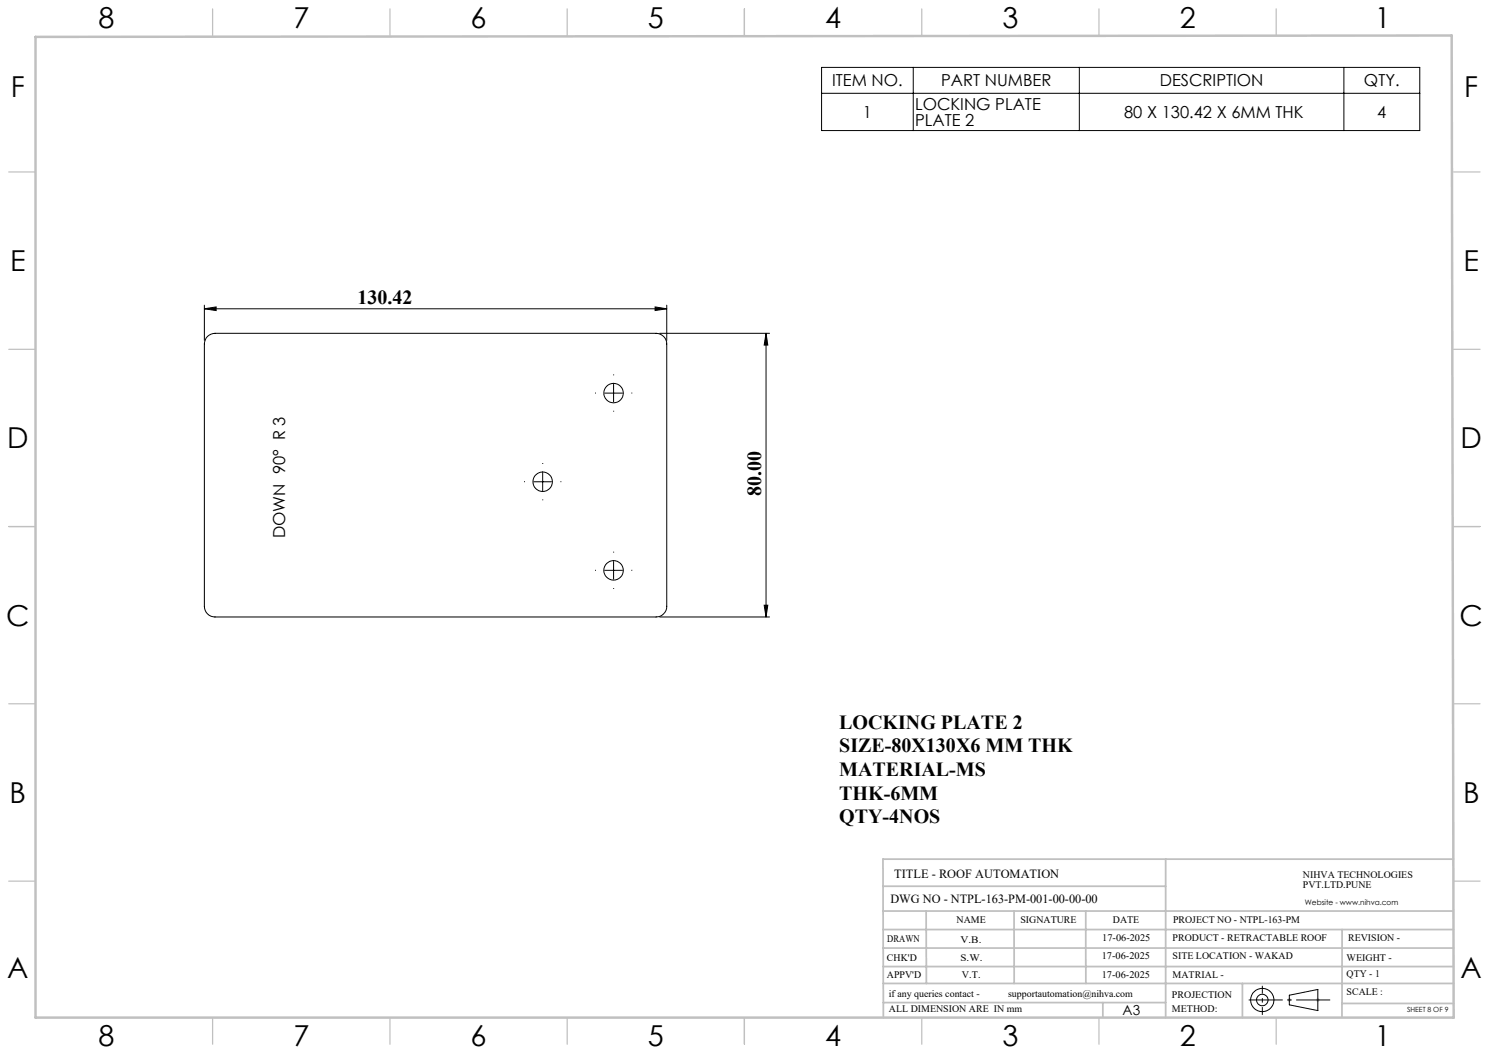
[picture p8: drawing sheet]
<svg xmlns="http://www.w3.org/2000/svg" width="420mm" height="297mm" viewBox="0 0 420 297" stroke-linecap="round" stroke-linejoin="round" font-family="sans-serif">
<g fill="none" stroke="#000" stroke-width=".28">
<path d="M231.7 19h168.8v17.8h-168.8zM257.6 19v17.8M304.4 19v17.8M379.1 19v17.8M231.7 26.3h168.8M57.6 87.1l3.4-.5v1zM57.6 86.1v9.9M57.6 87.1h130.5M58.5 94.9l1-.6 1.1-.3h124.5a3 3 0 0 1 3 3v74a3 3 0 0 1-3 3h-124.5a3 3 0 0 1-3-3v-74l.3-1.1zM184.8 86.6l3.3 .5-3.3 .5zM186.1 94h31M188.1 86.1v9.9"/>
<path d="M216.1 94l.5 3.3h-1.1zM216.1 94v80M170.6 110.9h5M173.1 108.4v5M150.6 135.9h5M153.1 133.4v5M173.1 158.4v5M170.6 160.9h5M186.1 174h31M215.5 170.7h1.1l-.5 3.3zM363.7 280.7l8-1.6v5.9l-8-1.6z"/>
<circle cx="173.1" cy="110.9" r="2.75"/>
<circle cx="153.1" cy="135.9" r="2.75"/>
<circle cx="173.1" cy="160.9" r="2.76"/>
<circle cx="356.1" cy="282.1" r="3.3"/>
<circle cx="356.1" cy="282.1" r="1.62"/>
</g>
<path d="M363.2 282h1M363.3 281.7l.7 .7M363.7 281.5v1.1M364 281.7l-.7 .7M371.2 282h1M371.4 281.7l.7 .7M371.7 281.5v1.1M372.1 281.7l-.7 .7" fill="none" stroke="#c0c0c0" stroke-width=".28"/>
<path d="M168.1 110.9h-.3M173.1 105.9v-.3M173.1 115.9v.2M178.1 110.9h.2M148.1 135.9h-.3M153.1 130.9v-.3M158.1 135.9h.2M153.1 140.9v.2M173.1 155.9v-.3M168.1 160.9h-.3M173.1 165.9v.2M178.1 160.9h.2" fill="none" stroke="#000" stroke-width=".28" stroke-dasharray="15.2 1.3 1.3 1.3" stroke-linecap="butt"/>
<path d="M352.2 282h23" fill="none" stroke="#000" stroke-width=".28" stroke-dasharray="15.2 1.3 1.3 1.3" stroke-dashoffset="5.7" stroke-linecap="butt"/>
<path d="M356.1 286.2v-8.2" fill="none" stroke="#000" stroke-width=".28" stroke-dasharray="15.2 1.3 1.3 1.3" stroke-dashoffset="13" stroke-linecap="butt"/>
<g fill="none" stroke="#c0c0c0" stroke-width=".35">
<path d="M60 2.5v7.5M110 2.5v7.5M160 2.5v7.5M210 2.5v7.5M260 2.5v7.5M310 2.5v7.5M360 2.5v7.5M2.5 48.5h7.5M410 48.5h7.5M2.5 98.5h7.5M410 98.5h7.5M2.5 148.5h7.5"/>
<path d="M410 148.5h7.5M2.5 198.5h7.5M410 198.5h7.5M2.5 248.5h7.5M410 248.5h7.5M60 287v7.5M110 287v7.5M160 287v7.5M210 287v7.5M260 287v7.5M310 287v7.5M360 287v7.5"/>
</g>
<g fill="none" stroke="#c0c0c0" stroke-width=".5">
<path d="M249.1 257h160.9M249.1 250h79.7M261.2 257l.1 20.4M286 257l.1 20.4M306.2 257l.1 20.4M328.8 242.3v44.8M410 242.3h-160.9l.1 44.7M249.1 272.6h160.9M249.1 267.4h160.9M249.1 262.2h160.9M249.1 277.4h160.9M350.4 277.4v9.6"/>
<path d="M378.6 262.2l-.1 24.8M249.2 282.8h79.6M311.1 282.8v4.2M378.5 283h31.5"/>
</g>
<path d="M10 10.4l399.5-.4 .5 277h-400z" fill="none" stroke="#c0c0c0" stroke-width=".7"/>
<g fill="#000">
<path d="M57.6 87.1l3.4-.5v1zM184.8 86.6l3.3 .5-3.3 .5z"/>
<path d="M216.1 94l.5 3.3h-1.1zM215.5 170.7h1.1l-.5 3.3z"/>
</g>
<g font-size="8.1">
<text x="27.8" y="8">8</text>
<text x="82.8" y="8">7</text>
<text x="132.8" y="8">6</text>
<text x="182.8" y="8">5</text>
<text x="232.8" y="8">4</text>
<text x="282.8" y="8">3</text>
<text x="332.8" y="8">2</text>
<text x="387.8" y="8">1</text>
<text x="3" y="27.2">F</text>
<text x="413" y="27.2">F</text>
<text x="2.8" y="76.5">E</text>
<text x="412.8" y="76.5">E</text>
<text x="2" y="126.5">D</text>
<text x="412" y="126.5">D</text>
<text x="1.7" y="176.5">C</text>
<text x="411.7" y="176.5">C</text>
<text x="2.7" y="226.5">B</text>
<text x="412.7" y="226.5">B</text>
<text x="2" y="275.7">A</text>
<text x="412" y="275.7">A</text>
<text x="27.8" y="295">8</text>
<text x="82.8" y="295">7</text>
<text x="132.8" y="295">6</text>
<text x="182.8" y="295">5</text>
<text x="232.8" y="295">4</text>
<text x="282.8" y="295">3</text>
<text x="332.8" y="295">2</text>
<text x="387.8" y="295">1</text>
</g>
<g font-size="5.6">
<text x="100.8" y="85.7">130.42</text>
<text x="214.7" y="139.8" transform="rotate(-90 214.7 139.8)">80.00</text>
<text x="236.7" y="205.6">LOCKING PLATE 2</text>
<text x="236.7" y="212.2">SIZE-80X130X6 MM THK</text>
<text x="236.7" y="218.9">MATERIAL-MS</text>
<text x="236.7" y="225.5">THK-6MM</text>
<text x="236.7" y="232.2">QTY-4NOS</text>
</g>
<g font-size="4.7">
<text x="234.7" y="24.3">ITEM NO.</text>
<text x="265.5" y="24.3">PART NUMBER</text>
<text x="327.1" y="24.3">DESCRIPTION</text>
<text x="384.7" y="24.3">QTY.</text>
<text x="243.4" y="33.2">1</text>
<text x="258.1" y="31">LOCKING PLATE</text>
<text x="258.1" y="35.5">PLATE 2</text>
<text x="317.1" y="33.2">80 X 130.42 X 6MM THK</text>
<text x="388.5" y="33.2">4</text>
<text x="80.4" y="151.8" transform="rotate(-90 80.4 151.8)">DOWN 90° R 3</text>
</g>
<text font-size="3.9" x="316.7" y="286.4">A3</text>
<g font-size="3.5">
<text x="252.2" y="247.6">TITLE - ROOF AUTOMATION</text>
<text x="251.2" y="254.7">DWG NO - NTPL-163-PM-001-00-00-00</text>
</g>
<g font-size="2.8">
<text x="367.5" y="247.6">NIHVA TECHNOLOGIES</text>
<text x="367.5" y="250.5">PVT.LTD.PUNE</text>
<text x="269.8" y="260.3">NAME</text>
<text x="287.8" y="260.3">SIGNATURE</text>
<text x="313.9" y="260.4">DATE</text>
<text x="330.9" y="260.4">PROJECT NO - NTPL-163-PM</text>
<text x="250.3" y="265.6">DRAWN</text>
<text x="270.9" y="266.1">V.B.</text>
<text x="310.9" y="265.5">17-06-2025</text>
<text x="330.7" y="265.5">PRODUCT - RETRACTABLE ROOF</text>
<text x="380.3" y="265.5">REVISION -</text>
<text x="250.2" y="271.1">CHK'D</text>
<text x="250.2" y="275.8">APPV'D</text>
<text x="270.9" y="271.1">S.W.</text>
<text x="271.3" y="275.8">V.T.</text>
<text x="310.8" y="270.6">17-06-2025</text>
<text x="310.8" y="275.8">17-06-2025</text>
<text x="330.7" y="270.6">SITE LOCATION - WAKAD</text>
<text x="330.7" y="275.8">MATRIAL -</text>
<text x="379.8" y="275.6">QTY - 1</text>
<text x="379.8" y="271.1">WEIGHT -</text>
<text x="250.7" y="281.1">if any queries contact -</text>
<text x="284.3" y="281.1">supportautomation@nihva.com</text>
<text x="330.6" y="281.5">PROJECTION</text>
<text x="379.8" y="280.7">SCALE :</text>
<text x="250.7" y="285.6">ALL DIMENSION ARE IN mm</text>
<text x="330.6" y="285.4">METHOD:</text>
</g>
<text font-size="2.1" x="368.1" y="255.1">Website - www.nihva.com</text>
<text font-size="2" x="396.9" y="285.4">SHEET 8 OF 9</text>
</svg>
